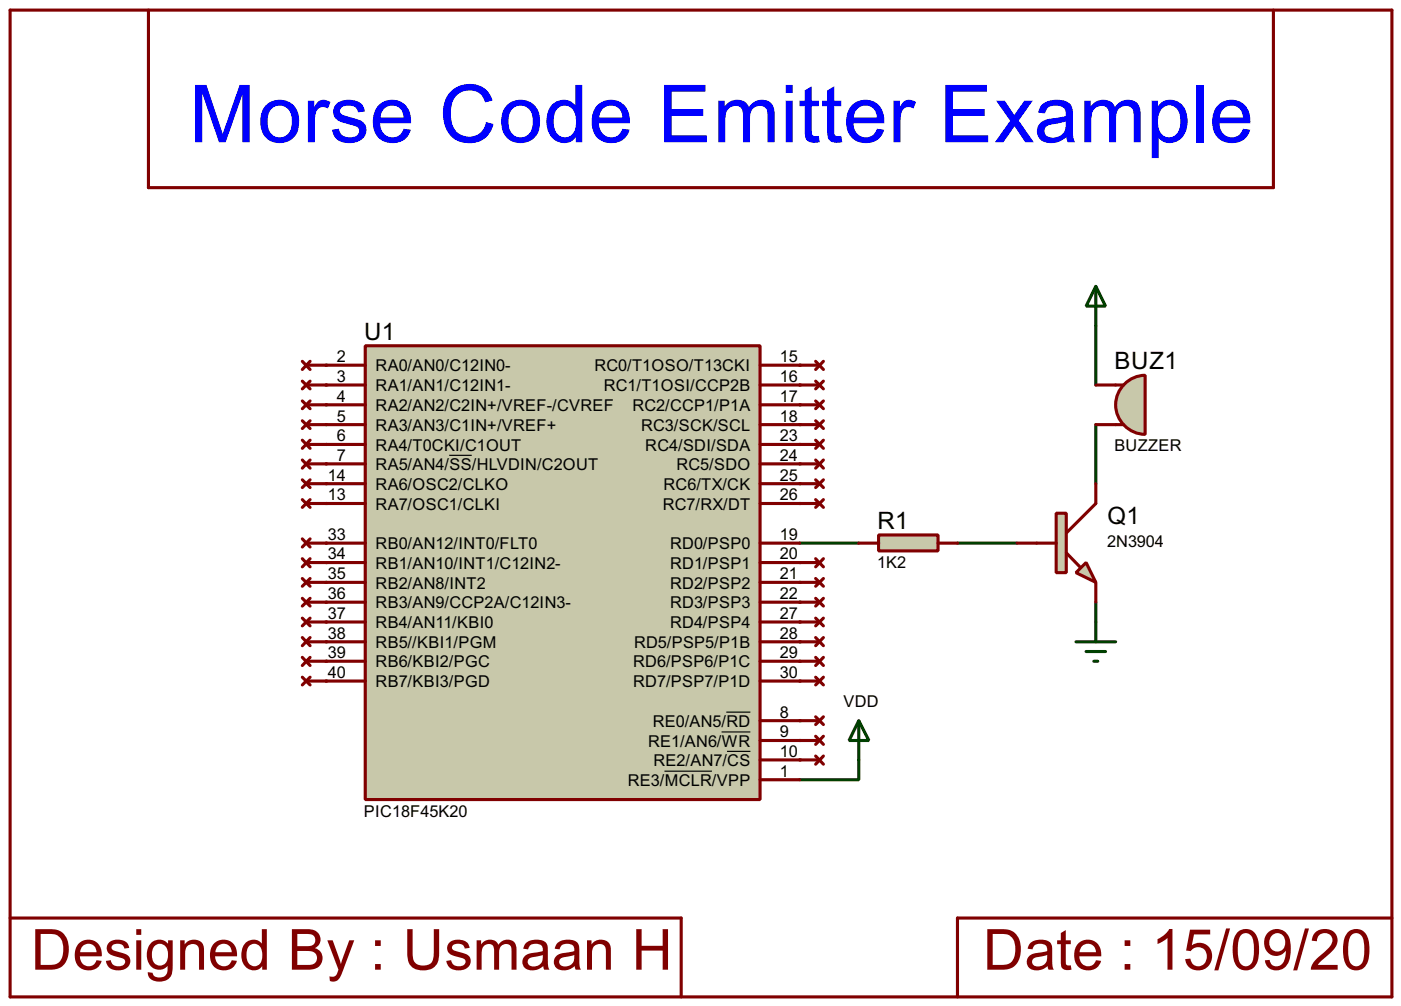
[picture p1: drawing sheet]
<svg xmlns="http://www.w3.org/2000/svg" width="180mm" height="129mm" viewBox="0 0 180 129" stroke-linecap="round" stroke-linejoin="round" font-family="sans-serif">
<path d="M141 42v7.6M141 54.7v7.6M123.2 69.9h7.7M141 77.5v2.6" fill="none" stroke="#004000" stroke-width=".4"/>
<g fill="#004000">
<circle cx="42" cy="57.2" r=".2"/>
<circle cx="42" cy="59.7" r=".2"/>
<circle cx="42" cy="62.3" r=".2"/>
<circle cx="42" cy="64.8" r=".2"/>
<circle cx="42" cy="69.9" r=".2"/>
<circle cx="42" cy="72.4" r=".2"/>
<circle cx="42" cy="75" r=".2"/>
<circle cx="42" cy="77.5" r=".2"/>
<circle cx="42" cy="80.1" r=".2"/>
<circle cx="42" cy="82.6" r=".2"/>
<circle cx="42" cy="85.1" r=".2"/>
<circle cx="42" cy="87.7" r=".2"/>
<circle cx="102.9" cy="47" r=".2"/>
<circle cx="102.9" cy="54.7" r=".2"/>
<circle cx="102.9" cy="57.2" r=".2"/>
<circle cx="102.9" cy="59.7" r=".2"/>
<circle cx="102.9" cy="62.3" r=".2"/>
<circle cx="102.9" cy="64.8" r=".2"/>
</g>
<path d="M102.9 69.9h7.6" fill="none" stroke="#004000" stroke-width=".4"/>
<g fill="#004000">
<circle cx="102.9" cy="72.4" r=".2"/>
<circle cx="102.9" cy="75" r=".2"/>
<circle cx="102.9" cy="77.5" r=".2"/>
<circle cx="102.9" cy="80.1" r=".2"/>
<circle cx="102.9" cy="82.6" r=".2"/>
<circle cx="102.9" cy="85.1" r=".2"/>
<circle cx="102.9" cy="87.7" r=".2"/>
<circle cx="102.9" cy="92.8" r=".2"/>
<circle cx="102.9" cy="95.3" r=".2"/>
<circle cx="102.9" cy="97.8" r=".2"/>
</g>
<path d="M110.5 97.8v2.6h-7.6" fill="none" stroke="#004000" stroke-width=".4"/>
<g fill="#004000">
<circle cx="102.9" cy="49.6" r=".2"/>
<circle cx="102.9" cy="52.1" r=".2"/>
<circle cx="42" cy="47" r=".2"/>
<circle cx="42" cy="49.6" r=".2"/>
<circle cx="42" cy="52.1" r=".2"/>
<circle cx="42" cy="54.7" r=".2"/>
</g>
<path d="M110.5 92.8l1.3 2.5h-2.5zM110.5 92.8v5M138.5 82.6h5.1M139.8 83.9h2.5M140.8 85.1h.5M141 80.1v2.5" fill="none" stroke="#004000" stroke-width=".4"/>
<path d="M144.7 49.4a3.8 3.8 0 0 1 2.7-1.1v7.6a3.8 3.8 0 0 1-3.5-2.3 3.8 3.8 0 0 1 .8-4.2z" fill-rule="evenodd" fill="#c8c8aa" stroke="#800000" stroke-width=".4"/>
<path d="M141 54.7h3.6M141 49.6h3.6" fill="none" stroke="#800000" stroke-width=".4"/>
<path d="M138.5 73.7l1.3-1.3 1.2 2.6z" fill="#c8c8aa" stroke="#800000" stroke-width=".4"/>
<path d="M135.9 66.1h1.3v7.6h-1.3z" fill="#c8c8aa" stroke="#800000" stroke-width=".4"/>
<path d="M130.9 69.9h5M137.2 71.2l1.8 1.8M141 62.3v2.5l-3.8 3.8M141 75v2.5" fill="none" stroke="#800000" stroke-width=".4"/>
<path d="M113.1 68.9h7.6v2h-7.6z" fill="#c8c8aa" stroke="#800000" stroke-width=".4"/>
<g fill="none" stroke="#800000" stroke-width=".4">
<path d="M1.3 1.3h177.8v127h-177.8zM19.1 1.3v22.9h144.8v-22.9M38.9 49.1l1 1M38.9 46.5l1 1.1M38.9 51.6l1 1M38.9 54.2l1 1M38.9 56.7l1 1M38.9 59.2l1 1.1M39.4 49.6h2.6M39.4 47h2.6M39.4 52.1h2.6M39.4 54.7h2.6"/>
<path d="M39.4 57.2h2.6M39.4 59.7h2.6M39.9 49.1l-1 1M39.9 46.5l-1 1.1M39.9 51.6l-1 1M39.9 54.2l-1 1M39.9 56.7l-1 1M39.9 59.2l-1 1.1M102.9 49.6h2.6M102.9 47h2.6M102.9 52.1h2.6M102.9 54.7h2.6"/>
<path d="M102.9 57.2h2.6M102.9 59.7h2.6M105 49.1l1 1M105 46.5l1 1.1M105 51.6l1 1M105 54.2l1 1M105 56.7l1 1M105 59.2l1 1.1M106 49.1l-1 1M106 46.5l-1 1.1M106 51.6l-1 1M106 54.2l-1 1"/>
<path d="M106 56.7l-1 1M106 59.2l-1 1.1M38.9 61.8l1 1M38.9 64.3l1 1M38.9 71.9l1 1.1M38.9 69.4l1 1M38.9 74.5l1 1M38.9 77l1 1M38.9 79.6l1 1M39.4 69.9h2.6M39.4 62.3h2.6M39.4 64.8h2.6"/>
<path d="M39.4 72.4h2.6M39.4 75h2.6M39.4 77.5h2.6M39.9 61.8l-1 1M39.9 64.3l-1 1M39.9 71.9l-1 1.1M39.9 69.4l-1 1M39.9 74.5l-1 1M39.9 77l-1 1M39.9 79.6l-1 1M102.9 62.3h2.6M102.9 64.8h2.6"/>
<path d="M102.9 72.4h2.6M102.9 75h2.6M102.9 77.5h2.6M105 61.8l1 1M105 64.3l1 1M105 74.5l1 1M105 71.9l1 1.1M105 77l1 1M105 79.6l1 1M106 61.8l-1 1M106 64.3l-1 1M106 74.5l-1 1"/>
<path d="M106 71.9l-1 1.1M106 77l-1 1M106 79.6l-1 1M110.5 69.9h2.6M120.7 69.9h2.5M38.9 82.1l1 1M38.9 84.6l1 1.1M38.9 87.2l1 1M39.4 80.1h2.6M39.4 82.6h2.6M39.4 85.1h2.6M39.4 87.7h2.6"/>
<path d="M39.9 82.1l-1 1M39.9 84.6l-1 1.1M39.9 87.2l-1 1M102.9 92.8h2.6M102.9 95.3h2.6M102.9 97.8h2.6M102.9 80.1h2.6M102.9 82.6h2.6M102.9 85.1h2.6M102.9 87.7h2.6M105 92.3l1 1M105 94.8l1 1"/>
<path d="M105 97.3l1 1.1M105 82.1l1 1M105 84.6l1 1.1M105 87.2l1 1M106 92.3l-1 1M106 94.8l-1 1M106 97.3l-1 1.1M106 82.1l-1 1M106 84.6l-1 1.1M106 87.2l-1 1M1.3 118.2h86.4v10.1M179.1 118.2h-55.9v10.1"/>
</g>
<path d="M141 36.9l1.3 2.5h-2.5zM141 36.9v5.1" fill="none" stroke="#004000" stroke-width=".4"/>
<path d="M47 44.5h50.8v58.4h-50.8z" fill="#c8c8aa" stroke="#800000" stroke-width=".4"/>
<g fill="none" stroke="#800000" stroke-width=".4">
<path d="M42 57.2h5M42 59.7h5M42 47h5M42 54.7h5M42 49.6h5M42 52.1h5M97.8 57.2h5.1M97.8 59.7h5.1M97.8 47h5.1M97.8 54.7h5.1M97.8 49.6h5.1M97.8 52.1h5.1"/>
<path d="M42 62.3h5M42 64.8h5M42 69.9h5M42 72.4h5M42 75h5M42 77.5h5M97.8 62.3h5.1M97.8 64.8h5.1M97.8 69.9h5.1M97.8 72.4h5.1M97.8 75h5.1M97.8 77.5h5.1"/>
<path d="M42 80.1h5M42 82.6h5M42 85.1h5M42 87.7h5M97.8 80.1h5.1M97.8 82.6h5.1M97.8 85.1h5.1M97.8 87.7h5.1M97.8 92.8h5.1M97.8 95.3h5.1M97.8 97.8h5.1M97.8 100.4h5.1"/>
</g>
<path d="M57.8 58.6h2.9M85.5 99.3h6.1M92.9 94.2h3.7M93.5 91.7h3.1M93.6 96.7h3" fill="none" stroke="#000" stroke-width=".15"/>
<text font-size="11.5" fill="#00f" x="24.3" y="18.3">Morse Code Emitter Example</text>
<g font-size="8.2" fill="#800000">
<text x="4" y="124.8">Designed By : Usmaan H</text>
<text x="126.5" y="124.8">Date : 15/09/20</text>
</g>
<g font-size="3.5">
<text x="46.9" y="43.7">U1</text>
<text x="143.4" y="47.5">BUZ1</text>
<text x="112.9" y="68.1">R1</text>
<text x="142.5" y="67.5">Q1</text>
</g>
<g font-size="2.4">
<text x="43.4" y="46.6">2</text>
<text x="48.3" y="47.8">RA0/AN0/C12IN0-</text>
<text x="76.5" y="47.8">RC0/T1OSO/T13CKI</text>
<text x="100.4" y="46.6">15</text>
<text x="43.4" y="49.2">3</text>
<text x="43.4" y="51.7">4</text>
<text x="48.3" y="50.4">RA1/AN1/C12IN1-</text>
<text x="48.3" y="52.9">RA2/AN2/C2IN+/VREF-/CVREF</text>
<text x="77.7" y="50.4">RC1/T1OSI/CCP2B</text>
<text x="81.4" y="52.9">RC2/CCP1/P1A</text>
<text x="100.4" y="49.2">16</text>
<text x="100.4" y="51.7">17</text>
<text x="43.4" y="56.8">6</text>
<text x="43.4" y="59.3">7</text>
<text x="43.4" y="54.3">5</text>
<text x="48.3" y="58">RA4/T0CKI/C1OUT</text>
<text x="48.3" y="55.5">RA3/AN3/C1IN+/VREF+</text>
<text x="82.5" y="55.5">RC3/SCK/SCL</text>
<text x="83" y="58">RC4/SDI/SDA</text>
<text x="100.4" y="54.3">18</text>
<text x="100.4" y="56.8">23</text>
<text x="100.4" y="59.3">24</text>
<text x="143.4" y="58.1">BUZZER</text>
<text x="42.2" y="61.9">14</text>
<text x="42.2" y="64.4">13</text>
<text x="48.3" y="60.5">RA5/AN4/SS/HLVDIN/C2OUT</text>
<text x="48.3" y="63.1">RA6/OSC2/CLKO</text>
<text x="48.3" y="65.6">RA7/OSC1/CLKI</text>
<text x="85.3" y="65.6">RC7/RX/DT</text>
<text x="85.4" y="63.1">RC6/TX/CK</text>
<text x="87" y="60.5">RC5/SDO</text>
<text x="100.4" y="61.9">25</text>
<text x="100.4" y="64.4">26</text>
<text x="42.2" y="69.5">33</text>
<text x="48.3" y="70.7">RB0/AN12/INT0/FLT0</text>
<text x="86.2" y="70.7">RD0/PSP0</text>
<text x="100.4" y="69.5">19</text>
<text x="142.5" y="70.4">2N3904</text>
<text x="42.2" y="72">34</text>
<text x="42.2" y="74.6">35</text>
<text x="42.2" y="77.1">36</text>
<text x="48.3" y="73.2">RB1/AN10/INT1/C12IN2-</text>
<text x="48.3" y="75.8">RB2/AN8/INT2</text>
<text x="86.2" y="73.2">RD1/PSP1</text>
<text x="86.2" y="75.8">RD2/PSP2</text>
<text x="100.4" y="72">20</text>
<text x="100.4" y="74.6">21</text>
<text x="100.4" y="77.1">22</text>
<text x="112.9" y="73.1">1K2</text>
<text x="42.2" y="79.7">37</text>
<text x="42.2" y="82.2">38</text>
<text x="48.3" y="78.3">RB3/AN9/CCP2A/C12IN3-</text>
<text x="48.3" y="80.9">RB4/AN11/KBI0</text>
<text x="48.3" y="83.4">RB5//KBI1/PGM</text>
<text x="81.6" y="83.4">RD5/PSP5/P1B</text>
<text x="86.2" y="78.3">RD3/PSP3</text>
<text x="86.2" y="80.9">RD4/PSP4</text>
<text x="100.4" y="79.7">27</text>
<text x="100.4" y="82.2">28</text>
<text x="42.2" y="84.7">39</text>
<text x="42.2" y="87.3">40</text>
<text x="48.3" y="85.9">RB6/KBI2/PGC</text>
<text x="48.3" y="88.5">RB7/KBI3/PGD</text>
<text x="81.5" y="85.9">RD6/PSP6/P1C</text>
<text x="81.5" y="88.5">RD7/PSP7/P1D</text>
<text x="100.4" y="84.7">29</text>
<text x="100.4" y="87.3">30</text>
<text x="84" y="93.6">RE0/AN5/RD</text>
<text x="100.4" y="92.4">8</text>
<text x="100.4" y="94.9">9</text>
<text x="108.5" y="91">VDD</text>
<text x="80.8" y="101.2">RE3/MCLR/VPP</text>
<text x="83.4" y="96.1">RE1/AN6/WR</text>
<text x="84.1" y="98.6">RE2/AN7/CS</text>
<text x="100.4" y="97.4">10</text>
<text x="100.4" y="100">1</text>
<text x="46.8" y="105.1">PIC18F45K20</text>
</g>
</svg>
